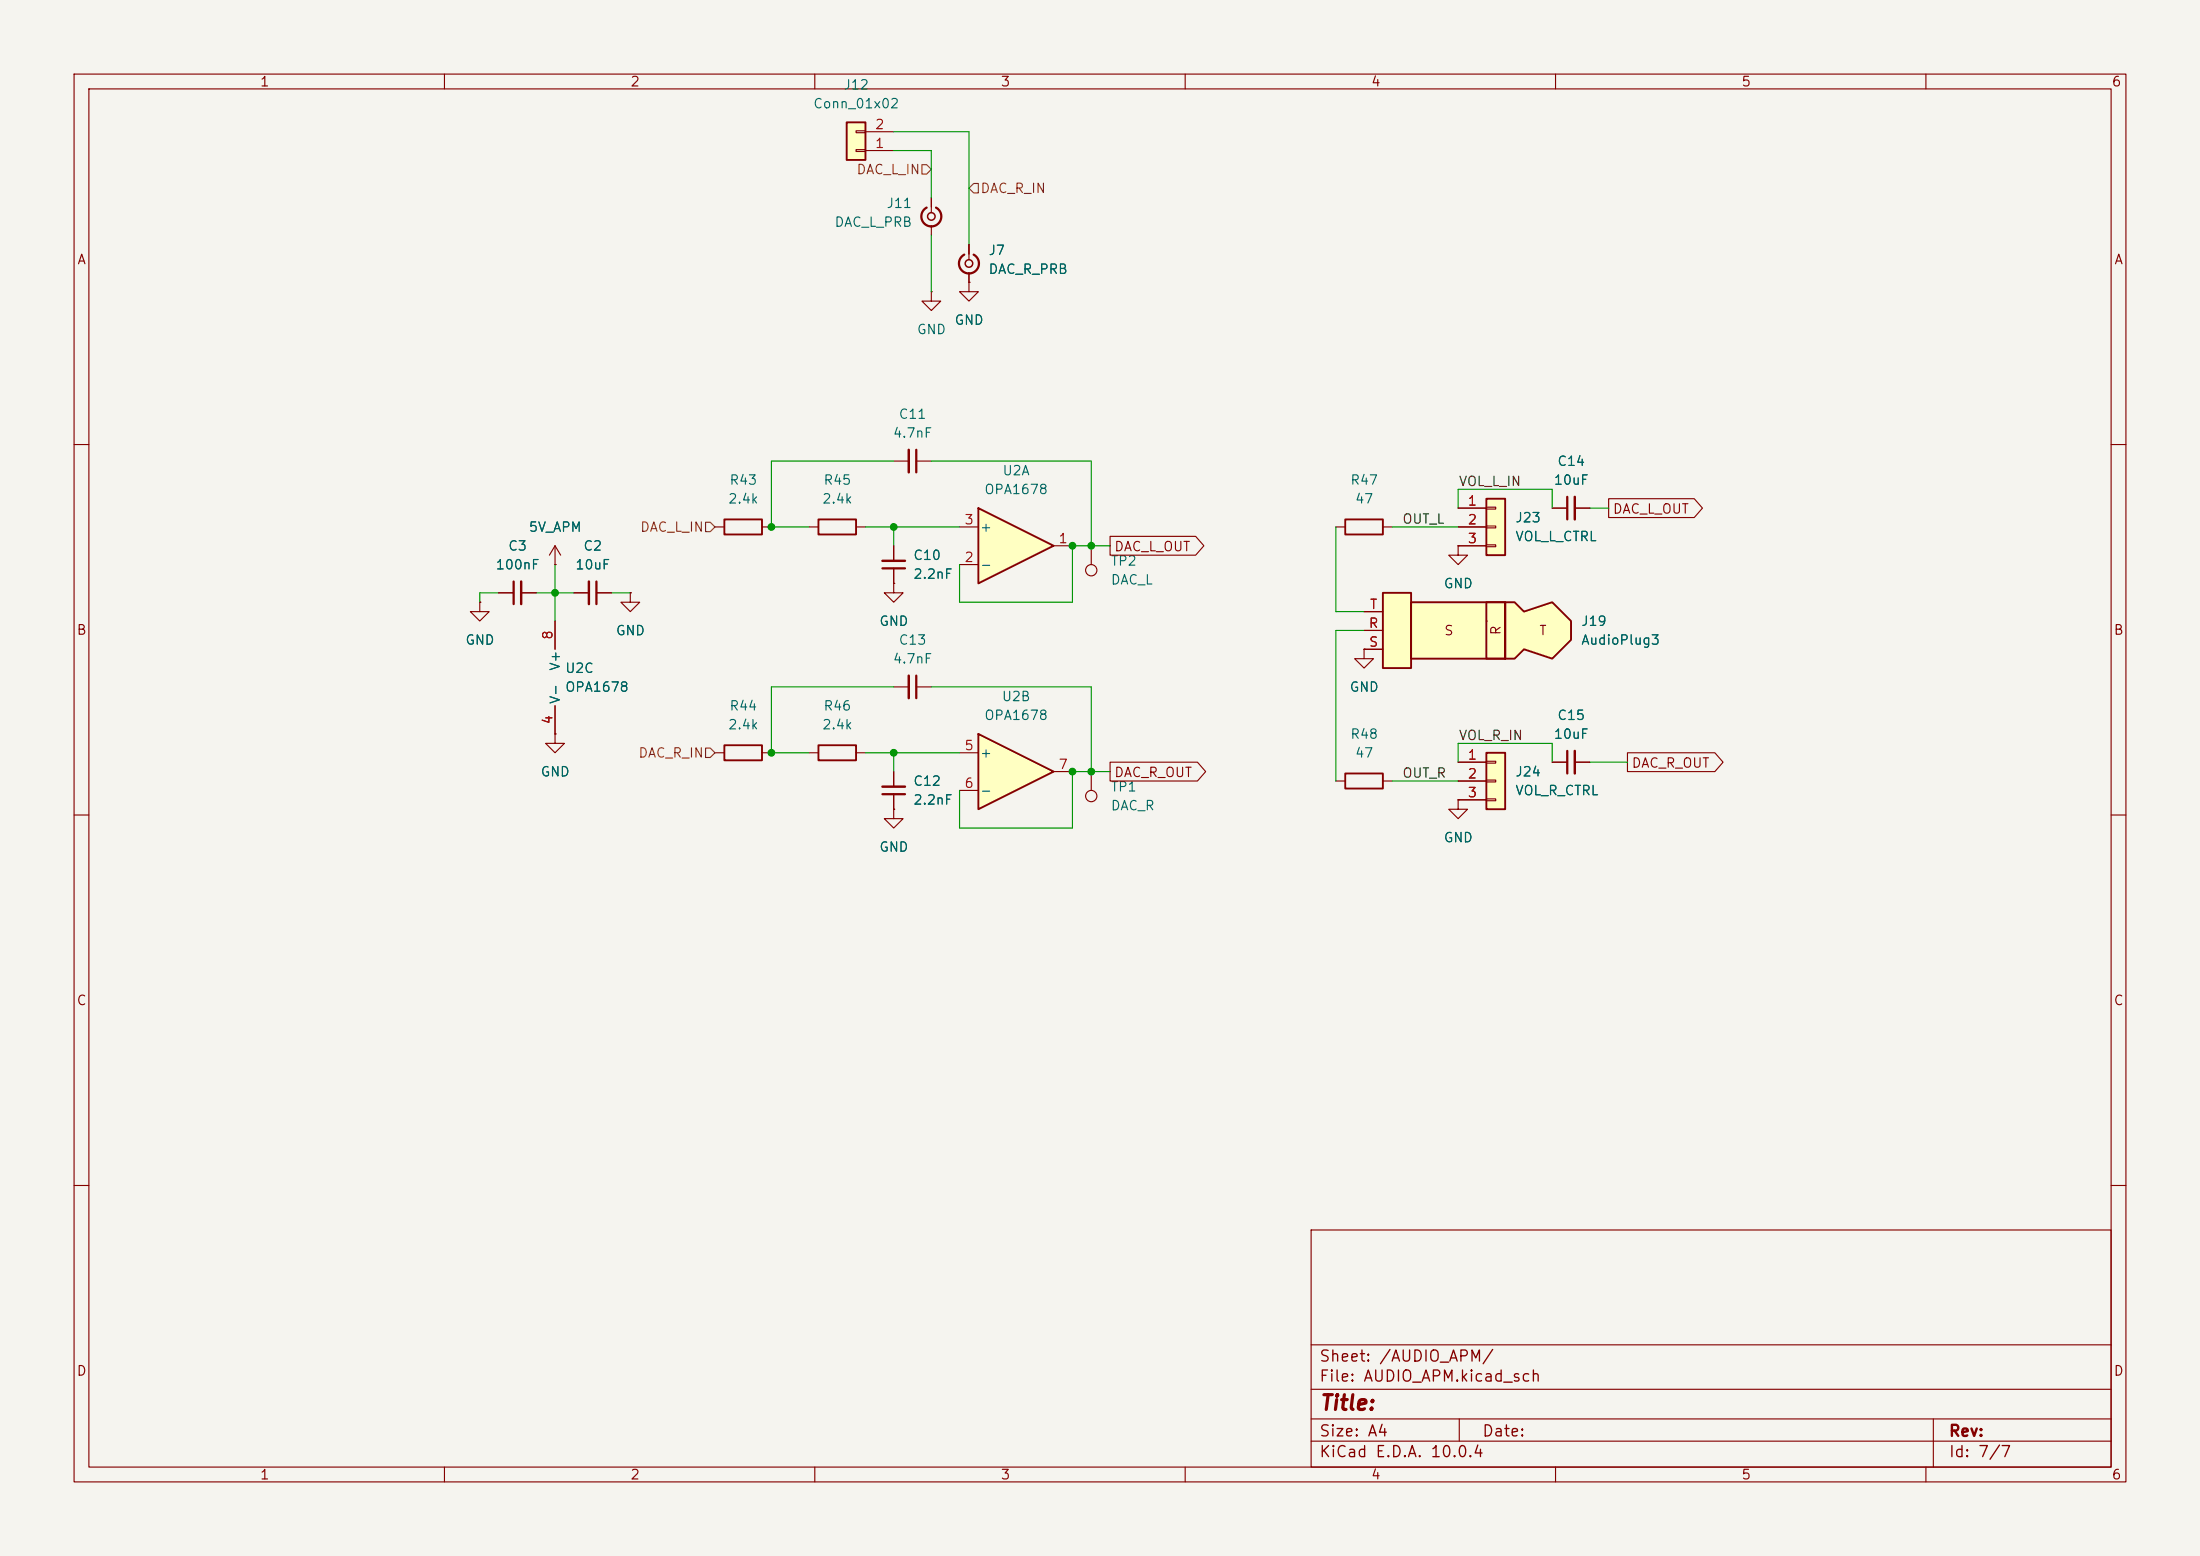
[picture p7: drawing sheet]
<svg xmlns="http://www.w3.org/2000/svg" width="297mm" height="210mm" viewBox="0 0 297 210" stroke-linecap="round" stroke-linejoin="round" font-family="sans-serif">
<path d="M0 0h297v210h-297z" fill="#f5f4ef" stroke="#f5f4ef" stroke-width=".14"/>
<g fill="none" stroke="#840000" stroke-width=".15">
<path d="M10 10h277v190h-277zM12 12h273v186h-273zM60 10v2M110 10v2M160 10v2M210 10v2M260 10v2M10 60h2M96.5 71.1h1.3M102.9 71.1h1.2M147.3 73.7v2.5M285 60h2"/>
<path d="M74.9 99.1v1.2h1.3l-1.3 1.3-1.2-1.3h1.2M74.9 99.1h.1M74.9 83.8v3.8M74.9 95.3v3.8M85.1 80v1.3h1.3l-1.3 1.3-1.3-1.3h1.3M85.1 80h.1M10 110h2M120.6 109.2v1.3h1.3l-1.3 1.3-1.2-1.3h1.2M120.6 109.2h.1M147.3 104.1v2.6M196.8 108v1.2h1.3l-1.3 1.3-1.2-1.3h1.2M196.8 108h.1"/>
<path d="M285 110h2M10 160h2M177 166h108v32h-108zM285 160h2M60 198v2M110 198v2M160 198v2M177 194.5h108M177 191.5h108M177 187.5h108M177 181.5h108M197 191.5v3"/>
<path d="M210 198v2M260 198v2M261 191.5v6.5"/>
<circle cx="147.3" cy="77" r=".76"/>
<circle cx="147.3" cy="107.4" r=".76"/>
</g>
<path d="M97.8 70.1h5.1v2h-5.1z" fill="none" stroke="#840000" stroke-width=".25"/>
<path d="M132.1 99.1l10.1 5-10.1 5.1z" fill="#ffffc2"/>
<path d="M110.5 70.1h5.1v2h-5.1zM181.6 70.1h5.1v2h-5.1zM132.1 99.1l10.1 5-10.1 5.1z" fill="none" stroke="#840000" stroke-width=".25"/>
<path d="M125.7 26.7v2M125.7 30.5v1.3M109.2 71.1h1.3M115.6 71.1h1.2M180.3 71.1h1.3M186.7 71.1h1.3M120.6 104.1v2.1M120.6 107.2v2M129.5 101.6h2.6M129.5 106.7h2.6M142.2 104.1h2.6" fill="none" stroke="#840000" stroke-width=".15"/>
<path d="M125.1 28a1.35 1.35 0 0 0-.4 2.1 1.35 1.35 0 0 0 2.1 0 1.35 1.35 0 0 0-.4-2.1M119.1 107.2h3.1" fill="none" stroke="#840000" stroke-width=".3"/>
<path d="M119.1 106.2h3.1" fill="none" stroke="#840000" stroke-width=".33"/>
<circle cx="125.7" cy="29.2" r=".51" fill="none" stroke="#840000" stroke-width=".2"/>
<path d="M200.7 101.6h2.5v7.6h-2.5z" fill="#ffffc2"/>
<path d="M200.7 101.6h2.5v7.6h-2.5z" fill="none" stroke="#840000" stroke-width=".25"/>
<path d="M196.8 102.9h3.9M196.8 105.4h3.9M196.8 108h3.9M200.7 102.7h1.2v.3h-1.2zM200.7 105.3h1.2v.2h-1.2zM200.7 107.8h1.2v.3h-1.2z" fill="none" stroke="#840000" stroke-width=".15"/>
<path d="M114.3 16.5h2.5v5.1h-2.5z" fill="#ffffc2"/>
<path d="M114.3 16.5h2.5v5.1h-2.5zM181.6 104.4h5.1v2h-5.1z" fill="none" stroke="#840000" stroke-width=".25"/>
<g fill="none" stroke="#840000" stroke-width=".15">
<path d="M115.6 17.7h1.2v.2h-1.2zM116.8 17.8h3.8M115.6 20.2h1.2v.2h-1.2zM116.8 20.3h3.8M196.8 73.7v1.2h1.3l-1.3 1.3-1.2-1.3h1.2M196.8 73.7h.1M209.5 68.6h2.1M212.6 68.6h2M184.1 87.6v1.3h1.3l-1.3 1.3-1.2-1.3h1.2M184.1 87.6h.1M180.3 105.4h1.3M186.7 105.4h1.3"/>
<path d="M209.5 102.9h2.1M212.6 102.9h2"/>
</g>
<path d="M211.6 67.1v3M211.6 101.3v3.1" fill="none" stroke="#840000" stroke-width=".3"/>
<path d="M212.6 67.1v3M212.6 101.3v3.1" fill="none" stroke="#840000" stroke-width=".33"/>
<path d="M200.7 67.3h2.5v7.6h-2.5z" fill="#ffffc2"/>
<path d="M200.7 67.3h2.5v7.6h-2.5z" fill="none" stroke="#840000" stroke-width=".25"/>
<path d="M196.8 68.6h3.9M196.8 71.1h3.9M196.8 73.7h3.9M200.7 68.5h1.2v.2h-1.2zM200.7 71h1.2v.2h-1.2zM200.7 73.5h1.2v.3h-1.2z" fill="none" stroke="#840000" stroke-width=".15"/>
<g fill="#ffffc2">
<path d="M190.5 81.3h12.7v7.6h-12.7z"/>
<path d="M203.2 81.3h1.3l1.2 1.3 3.8-1.3 2.6 2.5v2.6l-2.6 2.5-3.8-1.3-1.2 1.3h-1.3z"/>
<path d="M186.7 80h3.8v10.2h-3.8z"/>
</g>
<path d="M186.7 80h3.8v10.2h-3.8zM190.5 81.3h12.7v7.6h-12.7zM200.7 81.3h2.5v7.6h-2.5zM203.2 81.3h1.3l1.2 1.3 3.8-1.3 2.6 2.5v2.6l-2.6 2.5-3.8-1.3-1.2 1.3h-1.3z" fill="none" stroke="#840000" stroke-width=".25"/>
<path d="M120.6 62.2h2.1M123.7 62.2h2M67.3 80h2M70.4 80h2M184.1 85.1h2.6M184.1 87.6h2.6M184.1 82.6h2.6M200.7 83.8h.1" fill="none" stroke="#840000" stroke-width=".15"/>
<path d="M69.3 78.5v3M123.7 60.7v3.1" fill="none" stroke="#840000" stroke-width=".3"/>
<path d="M70.4 78.5v3M122.7 60.7v3.1" fill="none" stroke="#840000" stroke-width=".33"/>
<path d="M132.1 68.6l10.1 5.1-10.1 5z" fill="#ffffc2"/>
<path d="M132.1 68.6l10.1 5.1-10.1 5zM97.8 100.6h5.1v2h-5.1zM110.5 100.6h5.1v2h-5.1z" fill="none" stroke="#840000" stroke-width=".25"/>
<g fill="none" stroke="#840000" stroke-width=".15">
<path d="M125.7 39.4v1.2h1.3l-1.3 1.3-1.2-1.3h1.2M125.7 39.4h.1M130.8 38.1v1.3h1.3l-1.3 1.2-1.3-1.2h1.3M130.8 38.1h.1M130.8 33v2.1M130.8 36.8v1.3M74.9 76.2h.1M74.9 73.7l-.7 1.2M74.9 73.7l.8 1.2M74.9 73.7v2.5M120.6 78.7v1.3h1.3l-1.3 1.3-1.2-1.3h1.2M120.6 78.7h.1"/>
<path d="M120.6 73.7v2M120.6 76.7v2M129.5 76.2h2.6M129.5 71.1h2.6M142.2 73.7h2.6M149.9 72.4h11.5l1.1 1.3-1.1 1.2h-11.5zM196.8 73.7h.1M196.8 73.7h3.9M196.8 71.1h3.9M196.8 68.6h3.9M209.5 68.6h2.1M212.6 68.6h2"/>
<path d="M217.2 67.3h11.5l1.1 1.3-1.1 1.3h-11.5zM64.8 81.3v1.3h1.2l-1.2 1.2-1.3-1.2h1.3M64.8 81.3h.1M67.3 80h2M70.4 80h2M74.9 99.1h.1M74.9 83.8v3.8M74.9 95.3v3.8M77.5 80h2M80.5 80h2M85.1 80h.1M120.6 92.7h2.1"/>
<path d="M123.7 92.7h2M184.1 87.6h.1M184.1 85.1h2.6M184.1 87.6h2.6M184.1 82.6h2.6M96.5 101.6h1.3M102.9 101.6h1.2M109.2 101.6h1.3M115.6 101.6h1.2M120.6 109.2h.1M120.6 104.1v2.1M120.6 107.2v2"/>
<path d="M149.9 102.9h11.8l1.1 1.2-1.1 1.3h-11.8zM196.8 108h.1M196.8 102.9h3.9M196.8 105.4h3.9M196.8 108h3.9M209.5 102.9h2.1M212.6 102.9h2M219.7 101.6h11.8l1.1 1.3-1.1 1.2h-11.8z"/>
</g>
<path d="M130.2 34.4a1.35 1.35 0 0 0-.4 2 1.35 1.35 0 0 0 2.1 0 1.35 1.35 0 0 0-.5-2M80.5 78.5v3M119.1 76.7h3.1M123.7 91.2v3" fill="none" stroke="#840000" stroke-width=".3"/>
<path d="M79.5 78.5v3M119.1 75.7h3.1M122.7 91.2v3" fill="none" stroke="#840000" stroke-width=".33"/>
<circle cx="130.8" cy="35.6" r=".51" fill="none" stroke="#840000" stroke-width=".2"/>
<path d="M124.5 22.2h.6l.6 .7-.6 .6h-.6zM131.4 24.8h.7v1.2h-.7l-.6-.6zM95.2 70.5h.7l.6 .6-.6 .7h-.7zM95.2 101h.7l.6 .6-.6 .6h-.7z" fill="none" stroke="#725600" stroke-width=".15"/>
<g fill="none" stroke="#009600" stroke-width=".15">
<path d="M120.6 17.8h10.2v15.2M120.6 20.3h5.1v6.4M125.7 31.8v7.6M74.9 76.2v7.6M116.8 71.1h12.7M120.6 62.2h-16.5v8.9h5.1M120.6 71.1v2.6M125.7 62.2h21.6v11.5M149.9 73.7h-5.1v7.6h-15.3v-5.1M180.3 71.1v11.5h3.8M188 71.1h8.8M196.8 68.6v-2.6h12.7v2.6"/>
<path d="M214.6 68.6h2.6M67.3 80h-2.5v1.3M72.4 80h5.1M82.5 80h2.6M120.6 92.7h-16.5v8.9h5.1M125.7 92.7h21.6v11.4M184.1 85.1h-3.8v20.3M116.8 101.6h12.7M120.6 101.6v2.5M149.9 104.1h-5.1v7.7h-15.3v-5.1M188 105.4h8.8M196.8 102.9v-2.6h12.7v2.6"/>
<path d="M214.6 102.9h5.1"/>
</g>
<g fill="#009600" stroke="#009600" stroke-width=".14">
<circle cx="104.1" cy="101.6" r=".46"/>
<circle cx="74.9" cy="80" r=".46"/>
<circle cx="120.6" cy="71.1" r=".46"/>
<circle cx="120.6" cy="101.6" r=".46"/>
<circle cx="104.1" cy="71.1" r=".46"/>
<circle cx="144.8" cy="104.1" r=".46"/>
<circle cx="147.3" cy="104.1" r=".46"/>
<circle cx="144.8" cy="73.7" r=".46"/>
<circle cx="147.3" cy="73.7" r=".46"/>
</g>
<text font-size="2" fill="#840000" x="178" y="190.8">Title:</text>
<g font-size="1.5" fill="#840000">
<text x="178" y="184.2">Sheet: /AUDIO_APM/</text>
<text x="178" y="186.9">File: AUDIO_APM.kicad_sch</text>
<text x="178" y="197.1">KiCad E.D.A. 10.0.4</text>
<text x="178" y="194.3">Size: A4</text>
<text x="200" y="194.3">Date:</text>
<text x="263" y="194.3">Rev:</text>
<text x="263" y="197.1">Id: 7/7</text>
</g>
<g font-size="1.3" fill="#840000">
<text x="35" y="12">1</text>
<text x="85" y="12">2</text>
<text x="135" y="12">3</text>
<text x="185" y="12">4</text>
<text x="235" y="12">5</text>
<text x="285" y="12">6</text>
<text x="10.3" y="36">A</text>
<text x="285.3" y="36">A</text>
<text x="217.6" y="69.6">DAC_L_OUT</text>
<text x="150.3" y="74.7">DAC_L_OUT</text>
<text x="10.3" y="86">B</text>
<text x="194.9" y="86.1">S</text>
<text x="202.9" y="85.8" transform="rotate(-90 202.9 85.8)">R</text>
<text x="207.7" y="86.1">T</text>
<text x="285.3" y="86">B</text>
<text x="150.3" y="105.2">DAC_R_OUT</text>
<text x="220.2" y="103.9">DAC_R_OUT</text>
<text x="10.3" y="136">C</text>
<text x="285.3" y="136">C</text>
<text x="10.3" y="186">D</text>
<text x="285.3" y="186">D</text>
<text x="35" y="200">1</text>
<text x="85" y="200">2</text>
<text x="135" y="200">3</text>
<text x="185" y="200">4</text>
<text x="235" y="200">5</text>
<text x="285" y="200">6</text>
</g>
<g font-size="1.3" fill="#006464">
<text x="109.7" y="14.9">Conn_01x02</text>
<text x="113.8" y="12.4">J12</text>
<text x="119.6" y="28.4">J11</text>
<text x="112.6" y="30.9">DAC_L_PRB</text>
<text x="133.4" y="34.7">J7</text>
<text x="133.4" y="37.3">DAC_R_PRB</text>
<text x="123.7" y="45.4">GND</text>
<text x="128.8" y="44.2">GND</text>
<text x="120.5" y="59.4">4.7nF</text>
<text x="121.2" y="56.9">C11</text>
<text x="98.4" y="65.7">R43</text>
<text x="111.1" y="65.7">R45</text>
<text x="135.2" y="64.5">U2A</text>
<text x="182.2" y="65.7">R47</text>
<text x="209.7" y="65.7">10uF</text>
<text x="210.2" y="63.2">C14</text>
<text x="98.2" y="68.3">2.4k</text>
<text x="110.9" y="68.3">2.4k</text>
<text x="132.8" y="67">OPA1678</text>
<text x="182.8" y="68.3">47</text>
<text x="204.5" y="70.8">J23</text>
<text x="66.8" y="77.2">100nF</text>
<text x="68.5" y="74.6">C3</text>
<text x="71.3" y="72.1">5V_APM</text>
<text x="77.6" y="77.2">10uF</text>
<text x="78.7" y="74.6">C2</text>
<text x="123.2" y="75.9">C10</text>
<text x="132.2" y="77.2">-</text>
<text x="132.2" y="72.1">+</text>
<text x="149.9" y="76.7">TP2</text>
<text x="204.5" y="73.4">VOL_L_CTRL</text>
<text x="123.2" y="78.4">2.2nF</text>
<text x="149.9" y="79.2">DAC_L</text>
<text x="194.8" y="79.7">GND</text>
<text x="62.7" y="87.3">GND</text>
<text x="83.1" y="86.1">GND</text>
<text x="118.6" y="84.8">GND</text>
<text x="120.5" y="89.9">4.7nF</text>
<text x="121.2" y="87.3">C13</text>
<text x="213.4" y="87.3">AudioPlug3</text>
<text x="213.4" y="84.8">J19</text>
<text x="75.9" y="95.1" transform="rotate(-90 75.9 95.1)">V-</text>
<text x="75.9" y="90.6" transform="rotate(-90 75.9 90.6)">V+</text>
<text x="76.2" y="93.7">OPA1678</text>
<text x="76.2" y="91.1">U2C</text>
<text x="135.2" y="95">U2B</text>
<text x="182.1" y="93.7">GND</text>
<text x="98.2" y="98.8">2.4k</text>
<text x="98.4" y="96.2">R44</text>
<text x="110.9" y="98.8">2.4k</text>
<text x="111.1" y="96.2">R46</text>
<text x="132.8" y="97.5">OPA1678</text>
<text x="182.2" y="100">R48</text>
<text x="209.7" y="100">10uF</text>
<text x="210.2" y="97.5">C15</text>
<text x="72.9" y="105.1">GND</text>
<text x="123.2" y="106.4">C12</text>
<text x="132.2" y="102.6">+</text>
<text x="132.2" y="107.7">-</text>
<text x="149.9" y="107.1">TP1</text>
<text x="182.8" y="102.6">47</text>
<text x="204.5" y="107.7">VOL_R_CTRL</text>
<text x="204.5" y="105.1">J24</text>
<text x="123.2" y="108.9">2.2nF</text>
<text x="149.9" y="109.7">DAC_R</text>
<text x="118.6" y="115.3">GND</text>
<text x="194.8" y="114">GND</text>
</g>
<g font-size="1.3" fill="#a90000">
<text x="118" y="17.8">2</text>
<text x="118" y="20.3">1</text>
<text x="130.1" y="71.1">3</text>
<text x="198" y="68.6">1</text>
<text x="198" y="71.1">2</text>
<text x="130.1" y="76.2">2</text>
<text x="142.8" y="73.6">1</text>
<text x="198" y="73.6">3</text>
<text x="184.8" y="82.5">T</text>
<text x="74.9" y="86.4" transform="rotate(-90 74.9 86.4)">8</text>
<text x="184.7" y="85.1">R</text>
<text x="184.7" y="87.6">S</text>
<text x="74.9" y="97.9" transform="rotate(-90 74.9 97.9)">4</text>
<text x="130.1" y="101.6">5</text>
<text x="130.1" y="106.7">6</text>
<text x="142.8" y="104.1">7</text>
<text x="198" y="102.8">1</text>
<text x="198" y="105.4">2</text>
<text x="198" y="107.9">3</text>
</g>
<g font-size="1.3" fill="#725600">
<text x="115.5" y="23.8">DAC_L_IN</text>
<text x="132.3" y="26.4">DAC_R_IN</text>
<text x="86.3" y="72.1">DAC_L_IN</text>
<text x="86.1" y="102.6">DAC_R_IN</text>
</g>
<g font-size="1.3" fill="#0f0f0f">
<text x="196.8" y="65.9">VOL_L_IN</text>
<text x="189.2" y="71">OUT_L</text>
<text x="196.8" y="100.2">VOL_R_IN</text>
<text x="189.2" y="105.3">OUT_R</text>
</g>
</svg>
